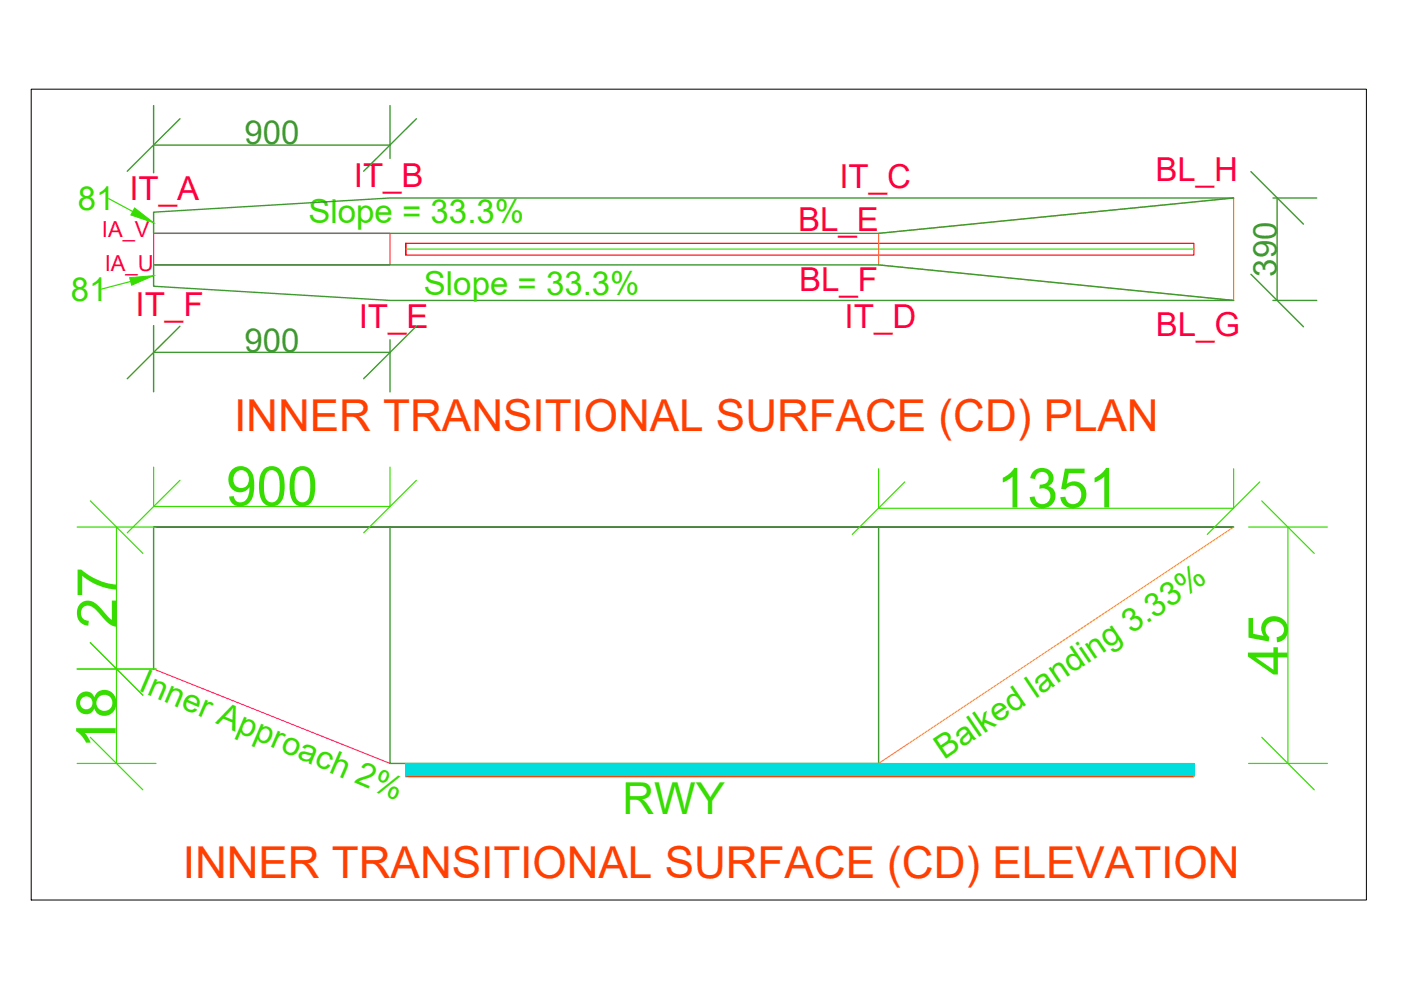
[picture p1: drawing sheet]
<svg xmlns="http://www.w3.org/2000/svg" width="297mm" height="210mm" viewBox="0 0 297 210" stroke-linecap="round" stroke-linejoin="round" font-family="sans-serif">
<!-- layer: Runway -->
<path d="M86 51.6h167.1v2.5h-167.1zM86 51.6v2.5" fill="none" stroke="#f00" stroke-width=".25"/>
<!-- layer: RWY CL -->
<path d="M86 52.8h167.1" fill="none" stroke="#3fff00" stroke-width=".25"/>
<!-- layer: Inner Approach -->
<path d="M32.6 49.5h50.1v6.7h-50.1zM32.6 141.8l50.1 20.1" fill="none" stroke="#ff00bf" stroke-width=".25"/>
<!-- layer: Blk landing -->
<path d="M186.3 49.5l75.2-7.5v21.7l-75.2-7.5zM261.5 111.7l-75.2 50.2" fill="none" stroke="#f7c318" stroke-width=".25"/>
<!-- layer: IA -->
<g fill="none" stroke="#3f9933" stroke-width=".3">
<path d="M32.6 22.4v14.2M32.6 30.8h50.1M82.7 22.4v11.2M32.6 45l50.1-3h178.8l-75.2 7.5h-153.7zM32.6 56.2h153.7l75.2 7.5h-178.8l-50.1-3zM269.9 42h9.3M270.8 42v21.7M32.6 69v14.1M32.6 74.7h50.1M82.7 72v11.1M269.9 63.7h9.3M82.7 111.7h103.6v50.2h-103.6z"/>
<path d="M82.7 111.7h-50.1v30.1M186.3 111.7h75.2"/>
</g>
<!-- layer: 0 -->
<path d="M38.2 25.2l-11.2 11.1M88.3 25.2l-11.2 11.1M265.2 36.4l11.2 11.1M265.2 58.2l11.2 11.1M38.2 69.2l-11.2 11.1M88.3 69.2l-11.2 11.1" fill="none" stroke="#3f9933" stroke-width=".3"/>
<path d="M32.6 111.7h228.9" fill="none" stroke="#000" stroke-width=".25"/>
<!-- layer: Dimtxt -->
<path d="M23 42.1l5.2 2.8M27.7 59.7l-6.2 1.6M32.6 99v8.4h50.1v-8.4M186.3 99.4v8.4h75.2v-8.4M16.4 111.7h16.7M24.7 111.7v50.2M264.7 111.7h16.7M273.1 111.7v50.2M16.4 141.8h16.7M16.4 161.9h16.7M264.7 161.9h16.7" fill="none" stroke="#37dd00" stroke-width=".25"/>
<!-- layer: 0 -->
<path d="M19.1 106.2l11.2 11.1M38.2 101.8l-11.2 11.2M88.3 101.8l-11.2 11.2M191.8 102.2l-11.1 11.1M267.1 102.2l-11.1 11.1M267.5 106.2l11.2 11.1M19.1 136.3l11.2 11.1M19.1 156.3l11.2 11.2M267.5 156.3l11.2 11.2" fill="none" stroke="#37dd00" stroke-width=".25"/>
<!-- layer: Dimtxt -->
<g fill="#37dd00" stroke="#37dd00" stroke-width=".21">
<path d="M28.5 44.1l4.1 3.1-4.9-1.6z"/>
<path d="M27.5 58.9l5.1-.5-4.7 2.1z"/>
</g>
<!-- layer: Approach Elev -->
<path d="M86 161.9l167.1 2.8v-2.8zM86 161.9l167.1 2.8h-167.1z" fill="#0dd" stroke="#0dd" stroke-width=".21"/>
<!-- layer: Approach -->
<path d="M86 164.7h167.1" fill="none" stroke="#ff3f00" stroke-width=".25"/>
<!-- layer: Approach Elev -->
<path d="M86 161.9v2.8M253.1 161.9v2.8" fill="none" stroke="#0dd" stroke-width=".25"/>
<!-- layer: 0 -->
<path d="M6.6 18.9h283.1v171.9h-283.1z" fill="none" stroke="#000" stroke-width=".21"/>
<g font-size="11.7" fill="#37dd00">
<text x="47.9" y="107.2">900</text>
<text x="211.3" y="107.6">1351</text>
<text x="24.7" y="133.2" transform="rotate(-90 24.7 133.2)">27</text>
<text x="272.9" y="143.2" transform="rotate(-90 272.9 143.2)">45</text>
<text x="24.5" y="158.7" transform="rotate(-90 24.5 158.7)">18</text>
</g>
<g font-size="9.3" fill="#ff3f00">
<text x="49.6" y="91.5">INNER TRANSITIONAL SURFACE (CD) PLAN</text>
<text x="38.7" y="186.2">INNER TRANSITIONAL SURFACE (CD) ELEVATION</text>
</g>
<text font-size="9.3" fill="#37dd00" x="132" y="172.6">RWY</text>
<g font-size="7" fill="#3f9933">
<text x="51.8" y="30.6">900</text>
<text x="270.7" y="58.7" transform="rotate(-90 270.7 58.7)">390</text>
<text x="51.8" y="74.6">900</text>
</g>
<g font-size="7" fill="#ff003f">
<text x="75" y="39.7">IT_B</text>
<text x="178" y="39.8">IT_C</text>
<text x="245" y="38.4">BL_H</text>
<text x="27.4" y="42.5">IT_A</text>
<text x="169.2" y="49">BL_E</text>
<text x="169.4" y="61.7">BL_F</text>
<text x="28.8" y="67">IT_F</text>
<text x="76" y="69.6">IT_E</text>
<text x="179.1" y="69.6">IT_D</text>
<text x="245" y="71.2">BL_G</text>
</g>
<g font-size="7" fill="#37dd00">
<text x="16.5" y="44.6">81</text>
<text x="65.4" y="47.2">Slope = 33.3%</text>
<text x="15" y="63.8">81</text>
<text x="89.9" y="62.5">Slope = 33.3%</text>
<text x="29.2" y="146.3" transform="rotate(23 29.2 146.3)">Inner Approach 2%</text>
<text x="200.2" y="161.2" transform="rotate(-34 200.2 161.2)">Balked landing 3.33%</text>
</g>
<g font-size="4.7" fill="#ff003f">
<text x="21.6" y="50.2">IA_V</text>
<text x="22.2" y="57.4">IA_U</text>
</g>
</svg>
